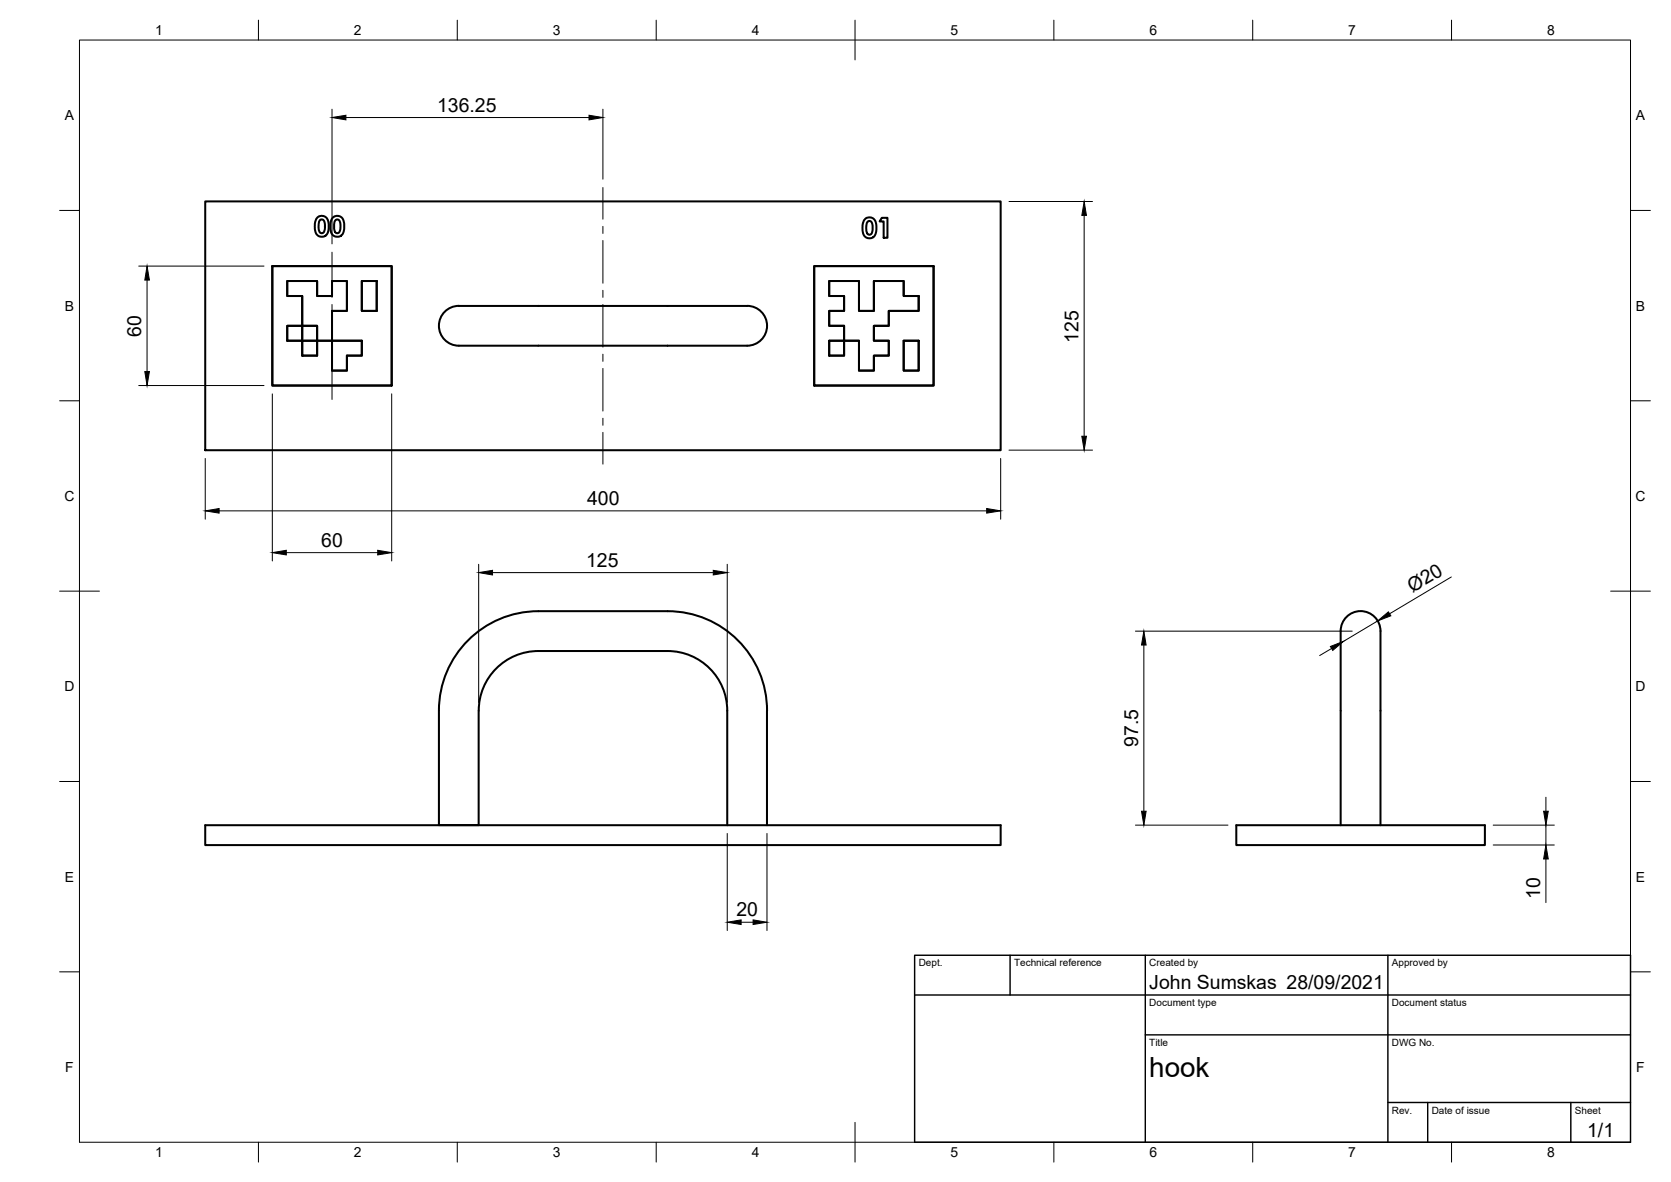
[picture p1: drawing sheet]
<svg xmlns="http://www.w3.org/2000/svg" width="420mm" height="297mm" viewBox="0 0 420 297" stroke-linecap="round" stroke-linejoin="round" font-family="sans-serif">
<!-- layer: Visible -->
<g fill="none" stroke="#000" stroke-width=".51">
<path d="M51.6 50.6h200v62.5h-200zM79.8 54.7l.4-.3 .7-.2 .7 .2 .6 .5 .5 1.5-.2 1.6a1.72 1.72 0 0 1-2 1.5 1.72 1.72 0 0 1-1.3-2.1v-1.6zM80.5 55.3l.4-.2 .4 .2 .4 .9-.1 1.7-.2 .5-.5 .2-.5-.2-.3-.9v-1.2zM83.7 54.6l.6-.3h.7l1.1 .6 .4 1.2v1.8a1.73 1.73 0 0 1-2 1.6 1.73 1.73 0 0 1-1.4-2.1v-1.6zM84.3 55.4l.5-.3 .4 .2 .4 .7v1.6l-.2 .7-.5 .3-.5-.1-.4-.9v-1.2zM217.5 55.1l.4-.3 .7-.2 .7 .1 .6 .6 .4 1.3v1.8a1.72 1.72 0 0 1-2.1 1.5 1.72 1.72 0 0 1-1.3-2.1v-1.6zM218.2 55.7l.4-.2 .4 .1 .4 1-.1 1.6-.2 .6-.5 .2-.5-.2-.3-.9v-1.2zM221.7 54.7h1.4v5.1h-.9v-4.1h-1zM68.5 66.9h30v30h-30zM72.2 70.6h7.5v3.8h3.8v-3.8h3.7v7.5h-3.7v7.5h-3.8v-3.7h-3.7v-7.5h-3.8zM91 70.6h3.7v7.5h-3.7zM187.9 76.9h-71.5a5.1 5.1 0 0 0-6 5 5.1 5.1 0 0 0 6 5h71.5"/>
<path d="M187.9 76.9a5 5 0 0 1 5 5 5 5 0 0 1-5 5M204.7 66.9h30v30h-30zM208.5 70.6h7.5v7.5h3.7v-7.5h7.5v3.8h3.8v3.7h-7.5v3.8h-3.8v3.7h3.8v3.8h-3.8v3.7h-3.7v-7.5h-3.8v-3.7h-3.7v-3.8h3.7v-3.7h-3.7zM72.2 81.9h3.8v3.7h-3.8zM76 85.6h3.7v3.8h-3.7zM83.5 85.6h7.5v3.8h-3.8v3.7h-3.7zM208.5 85.6h3.7v3.8h-3.7zM227.2 85.6h3.8v7.5h-3.8zM135.4 153.6h32.5a25 25 0 0 1 25 25l-.1 28.8M135.4 153.6a25 25 0 0 0-25 25v28.8h10v-28.8a15 15 0 0 1 15-15M135.4 163.6h32.5a15 15 0 0 1 15 15v28.8M51.6 207.4h200v5h-200z"/>
<path d="M310.9 207.4h62.5v5h-62.5zM337.1 207.4v-47.7a5.1 5.1 0 0 1 5-6.1 5.1 5.1 0 0 1 5 6.1v47.7"/>
</g>
<!-- layer: Border -->
<g fill="none" stroke="#000" stroke-width=".25">
<path d="M20 10.1h390v276.9h-390zM65 5.1v5M115 5.1v5M165 5.1v5M215 5.1v10M265 5.1v5M315 5.1v5M365 5.1v5M15 52.9h5M410 52.9h5M15 100.7h5M410 100.7h5"/>
<path d="M15 148.6h10M405 148.6h10M15 196.4h5M410 196.4h5M15 244.2h5M410 244.2h5M65 287v5M115 287v5M165 287v5M215 282.1v9.9M265 287v5M315 287v5"/>
<path d="M365 287v5"/>
</g>
<!-- layer: TitleBlock -->
<path d="M230 240.1h180v46.9h-180zM230 250h180M254 240.1v9.9M288 240.1v46.9M349 240.1v46.9M288 260.1h122M349 277.1h61M359 277.1v9.9M395 277.1v9.9" fill="none" stroke="#000" stroke-width=".36"/>
<!-- layer: Dimensions -->
<g fill="none" stroke="#000" stroke-width=".25">
<path d="M83.5 27.4v33.9M87 29.5h61.1M151.6 27.4v17.6M253.7 50.6h21M272.6 54.1v55.5M34.9 66.9h31.5M37 70.4v23M34.9 96.9h31.5M68.5 99v42M98.5 99v42M51.6 115.2v15.3M251.6 115.2v15.3"/>
<path d="M253.7 113.1h21M55.1 128.4h193M72 138.9h23M120.4 141.8v34.7M123.8 143.9h55.5M182.9 141.8v34.7M285.5 158.6h54.5M346.4 156l-8.6 5.2M364.9 145l-15.5 9.2M287.6 162.1v41.8M334.8 163l-3 1.7M182.9 209.5v24.4"/>
<path d="M192.8 209.5v24.4M285.5 207.4h23.3M375.5 207.4h15.3M375.5 212.4h15.3M388.7 200.3v3.6M388.7 207.4v5M388.7 215.9v10.9M186.4 231.8h3"/>
</g>
<g fill="#000" stroke="#000" stroke-width=".25">
<path d="M83.5 29.5l3.5-.5v1.1zM148.1 29l3.5 .5-3.5 .6zM272.6 50.6l.6 3.5h-1.2zM37 66.9l.6 3.5h-1.2zM36.4 93.4h1.2l-.6 3.5zM272 109.6h1.2l-.6 3.5zM51.6 128.4l3.5-.6v1.2zM68.5 138.9l3.5-.6v1.2zM95 138.3l3.5 .6-3.5 .6zM248.1 127.8l3.5 .6-3.5 .6zM120.4 143.9l3.4-.6v1.2zM179.3 143.3l3.6 .6-3.6 .6z"/>
<path d="M346.4 156l2.7-2.2 .6 1zM287.6 158.6l.6 3.5h-1.2zM334.5 162.5l3.3-1.3-2.7 2.3zM287 203.9h1.2l-.6 3.5zM388.1 203.9h1.2l-.6 3.5zM388.7 212.4l.6 3.5h-1.2zM182.9 231.8l3.5-.6v1.1zM189.4 231.2l3.4 .6-3.4 .5z"/>
</g>
<!-- layer: Center Lines -->
<g fill="none" stroke="#000" stroke-width=".25">
<path d="M151.6 47.1v8M151.6 56.9v1.8M83.5 63.4v7.8M83.5 72.9v1.8M83.5 76.5v10.7M151.6 60.4v10.8M151.6 72.9v1.8M151.6 76.5v10.7M83.5 89v1.8M83.5 92.6v7.8M151.6 89v1.8M151.6 92.6v10.7"/>
<path d="M151.6 105.1v1.8M151.6 108.7v7.9"/>
</g>
<text font-size="7" x="289" y="270.6">hook</text>
<g font-size="4.9">
<text x="109.9" y="28.1">136.25</text>
<text x="35.5" y="84.6" transform="rotate(-90 35.5 84.6)">60</text>
<text x="271.1" y="86.1" transform="rotate(-90 271.1 86.1)">125</text>
<text x="147.6" y="126.9">400</text>
<text x="80.8" y="137.4">60</text>
<text x="147.4" y="142.4">125</text>
<text x="355.2" y="149" transform="rotate(-31 355.2 149)">Ø20</text>
<text x="286.2" y="187.7" transform="rotate(-90 286.2 187.7)">97.5</text>
<text x="387.2" y="226" transform="rotate(-90 387.2 226)">10</text>
<text x="185.2" y="230.3">20</text>
<text x="289" y="248.5">John Sumskas 28/09/2021</text>
<text x="399.1" y="285.7">1/1</text>
</g>
<g font-size="3.5">
<text x="39" y="8.8">1</text>
<text x="89" y="8.8">2</text>
<text x="139" y="8.8">3</text>
<text x="189" y="8.8">4</text>
<text x="239" y="8.8">5</text>
<text x="289" y="8.8">6</text>
<text x="339" y="8.8">7</text>
<text x="389" y="8.8">8</text>
<text x="16.3" y="30.2">A</text>
<text x="411.3" y="30.2">A</text>
<text x="16.3" y="78">B</text>
<text x="411.3" y="78">B</text>
<text x="16.2" y="125.9">C</text>
<text x="411.2" y="125.9">C</text>
<text x="16.2" y="173.7">D</text>
<text x="411.2" y="173.7">D</text>
<text x="16.3" y="221.6">E</text>
<text x="411.3" y="221.6">E</text>
<text x="16.4" y="269.4">F</text>
<text x="411.4" y="269.4">F</text>
<text x="39" y="290.8">1</text>
<text x="89" y="290.8">2</text>
<text x="139" y="290.8">3</text>
<text x="189" y="290.8">4</text>
<text x="239" y="290.8">5</text>
<text x="289" y="290.8">6</text>
<text x="339" y="290.8">7</text>
<text x="389" y="290.8">8</text>
</g>
<g font-size="2.5">
<text x="231" y="242.9">Dept.</text>
<text x="255" y="242.9">Technical reference</text>
<text x="289" y="242.9">Created by</text>
<text x="350" y="242.9">Approved by</text>
<text x="289" y="252.8">Document type</text>
<text x="350" y="252.8">Document status</text>
<text x="289" y="262.9">Title</text>
<text x="350" y="262.9">DWG No.</text>
<text x="350" y="279.9">Rev.</text>
<text x="360" y="279.9">Date of issue</text>
<text x="396" y="279.9">Sheet</text>
</g>
</svg>
